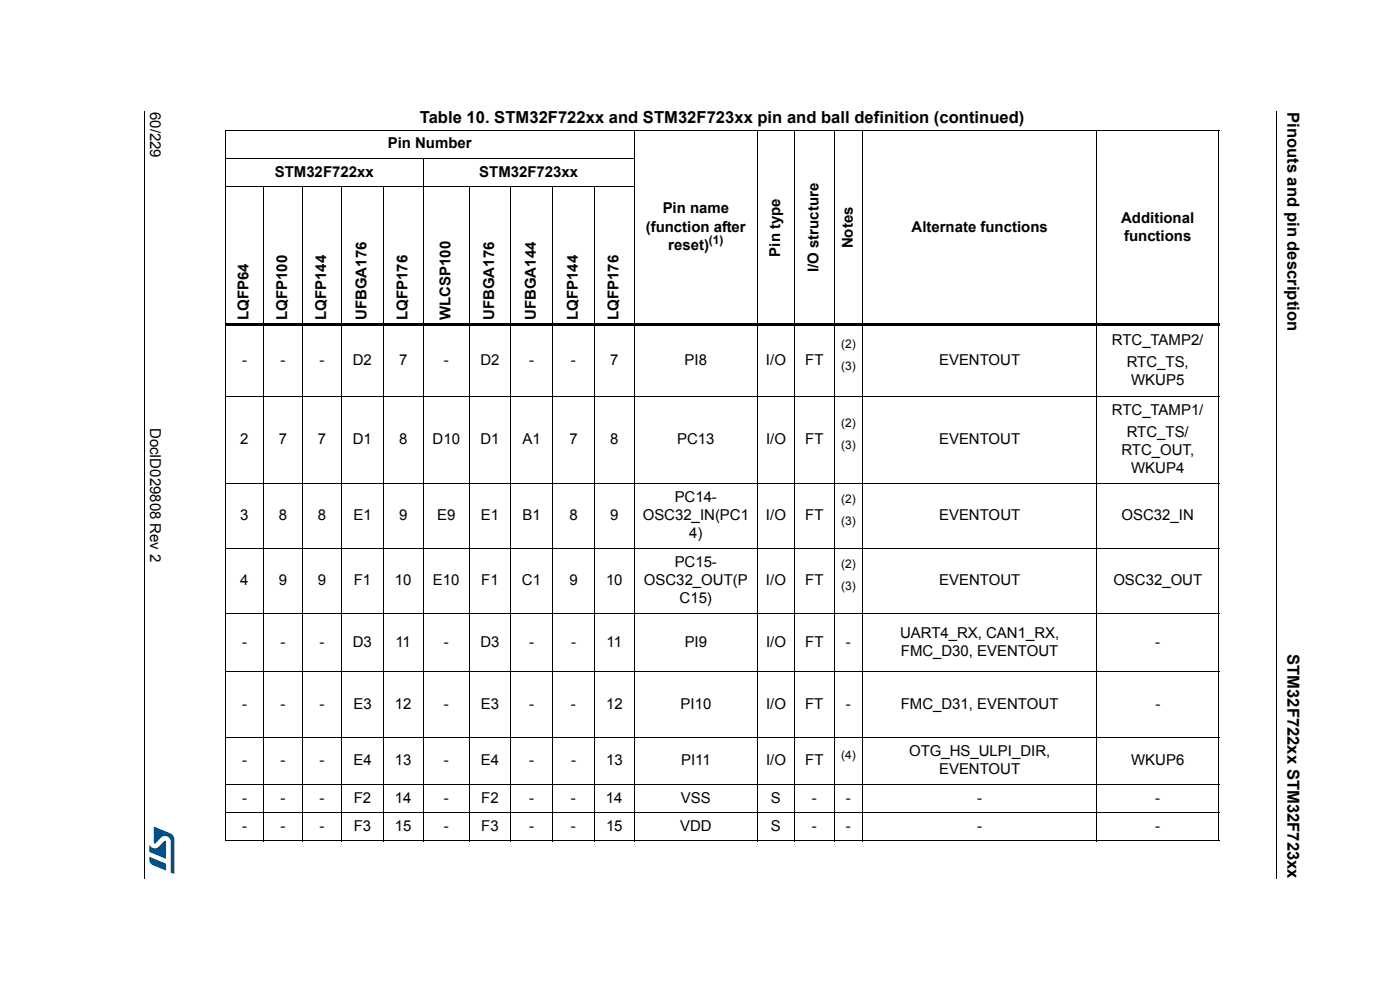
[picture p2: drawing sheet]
<svg xmlns="http://www.w3.org/2000/svg" width="297mm" height="210mm" viewBox="0 0 297 210" stroke-linecap="round" stroke-linejoin="round" font-family="sans-serif">
<path d="M30.6 23.6l.2 .1zM270.7 23.6l.1 .1z" fill="#000"/>
<path d="M30.7 23.7v162.6M270.7 23.7v162.6" fill="none" stroke="#000" stroke-width=".21"/>
<path d="M31.7 175.3h5.3v10h-5.3z" fill="#fff"/>
<g fill="#005189">
<path d="M32.7 175.3l3.5 1.4a1.35 1.35 0 0 1 .8 1.2l-.1 7.4-.7-.4v-6.4a1.31 1.31 0 0 0-1.1-1.2 1.31 1.31 0 0 0-1.4 .8l-.7 .7h-.3z"/>
<path d="M31.7 181.7l3.5 1.4v1.4l-1.6-.6a2.16 2.16 0 0 1-1.9-1.3z"/>
<path d="M31.7 179.1a1.43 1.43 0 0 0 1.7 .6l1.4-1.4h.4v3.7l-3.4-1.3z"/>
</g>
<g fill="none" stroke="#000" stroke-width=".21">
<path d="M47.7 27.6h211M47.7 33.6h87M47.7 39.6h87M47.8 27.7v150.5M55.9 39.5v138.9M64.1 39.5v138.9M72.5 39.5v138.9M81.3 39.5v138.9M89.8 33.5v144.9M99.6 39.5v138.9M108.3 39.5v138.9M117.3 39.5v138.9"/>
<path d="M126.1 39.5v138.9M134.6 27.5v150.9M160.7 27.5v150.9M168.6 27.5v150.9M177 27.5v150.9M183.1 27.5v150.9M232.7 27.5v150.9M258.6 27.7v150.5M47.7 84.1h211M47.7 102.5h211M47.7 116.2h211M47.7 130h211"/>
<path d="M47.7 142.5h211M47.7 156.4h211M47.7 166.3h211M47.7 172.3h211M47.7 178.3h211"/>
</g>
<path d="M47.7 68.6h211v.6h-211z" fill="#000"/>
<g font-size="3.5">
<text x="273.2" y="23.7" transform="rotate(90 273.2 23.7)">Pinouts and pin description</text>
<text x="89.1" y="26.1">Table 10. STM32F722xx and STM32F723xx pin and ball definition (continued)</text>
<text x="273.2" y="138.7" transform="rotate(90 273.2 138.7)">STM32F722xx STM32F723xx</text>
</g>
<g font-size="3.2">
<text x="31.9" y="23.7" transform="rotate(90 31.9 23.7)">60/229</text>
<text x="82.3" y="31.5">Pin Number</text>
<text x="58.3" y="37.5">STM32F722xx</text>
<text x="101.7" y="37.5">STM32F723xx</text>
<text x="140.6" y="45.2">Pin name</text>
<text x="237.9" y="47.2">Additional</text>
<text x="137" y="49.1">(function after</text>
<text x="141.8" y="53">reset)</text>
<text x="180.9" y="52.7" transform="rotate(-90 180.9 52.7)">Notes</text>
<text x="193.4" y="49.1">Alternate functions</text>
<text x="238.5" y="51.1">functions</text>
<text x="165.5" y="54.4" transform="rotate(-90 165.5 54.4)">Pin type</text>
<text x="173.7" y="57.7" transform="rotate(-90 173.7 57.7)">I/O structure</text>
<text x="52.7" y="67.8" transform="rotate(-90 52.7 67.8)">LQFP64</text>
<text x="60.9" y="67.8" transform="rotate(-90 60.9 67.8)">LQFP100</text>
<text x="69.2" y="67.8" transform="rotate(-90 69.2 67.8)">LQFP144</text>
<text x="77.8" y="67.8" transform="rotate(-90 77.8 67.8)">UFBGA176</text>
<text x="86.4" y="67.8" transform="rotate(-90 86.4 67.8)">LQFP176</text>
<text x="95.6" y="67.8" transform="rotate(-90 95.6 67.8)">WLCSP100</text>
<text x="104.8" y="67.8" transform="rotate(-90 104.8 67.8)">UFBGA176</text>
<text x="113.7" y="67.8" transform="rotate(-90 113.7 67.8)">UFBGA144</text>
<text x="122.6" y="67.8" transform="rotate(-90 122.6 67.8)">LQFP144</text>
<text x="131.2" y="67.8" transform="rotate(-90 131.2 67.8)">LQFP176</text>
<text x="51.4" y="77.4">-</text>
<text x="59.5" y="77.4">-</text>
<text x="67.8" y="77.4">-</text>
<text x="74.9" y="77.4">D2</text>
<text x="84.7" y="77.4">7</text>
<text x="94.2" y="77.4">-</text>
<text x="101.9" y="77.4">D2</text>
<text x="112.3" y="77.4">-</text>
<text x="121.1" y="77.4">-</text>
<text x="129.4" y="77.4">7</text>
<text x="145.3" y="77.4">PI8</text>
<text x="162.5" y="77.4">I/O</text>
<text x="170.8" y="77.4">FT</text>
<text x="199.2" y="77.4">EVENTOUT</text>
<text x="235.9" y="73.1">RTC_TAMP2/</text>
<text x="239.1" y="77.7">RTC_TS,</text>
<text x="240" y="81.6">WKUP5</text>
<text x="235.9" y="88">RTC_TAMP1/</text>
<text x="31.9" y="90.7" transform="rotate(90 31.9 90.7)">DocID029808 Rev 2</text>
<text x="51" y="94.2">2</text>
<text x="59.1" y="94.2">7</text>
<text x="67.4" y="94.2">7</text>
<text x="74.9" y="94.2">D1</text>
<text x="84.7" y="94.2">8</text>
<text x="91.8" y="94.2">D10</text>
<text x="101.9" y="94.2">D1</text>
<text x="110.9" y="94.2">A1</text>
<text x="120.8" y="94.2">7</text>
<text x="129.4" y="94.2">8</text>
<text x="143.7" y="94.2">PC13</text>
<text x="162.5" y="94.2">I/O</text>
<text x="170.8" y="94.2">FT</text>
<text x="199.2" y="94.2">EVENTOUT</text>
<text x="239.1" y="92.6">RTC_TS/</text>
<text x="237.9" y="96.5">RTC_OUT,</text>
<text x="240" y="100.4">WKUP4</text>
<text x="143.1" y="106.4">PC14-</text>
<text x="51" y="110.2">3</text>
<text x="59.1" y="110.2">8</text>
<text x="67.4" y="110.2">8</text>
<text x="75" y="110.2">E1</text>
<text x="84.7" y="110.2">9</text>
<text x="92.8" y="110.2">E9</text>
<text x="102" y="110.2">E1</text>
<text x="110.9" y="110.2">B1</text>
<text x="120.8" y="110.2">8</text>
<text x="129.4" y="110.2">9</text>
<text x="136.4" y="110.2">OSC32_IN(PC1</text>
<text x="162.5" y="110.2">I/O</text>
<text x="170.8" y="110.2">FT</text>
<text x="199.2" y="110.2">EVENTOUT</text>
<text x="238" y="110.2">OSC32_IN</text>
<text x="146.2" y="114.1">4)</text>
<text x="51" y="124">4</text>
<text x="59.1" y="124">9</text>
<text x="67.4" y="124">9</text>
<text x="75.1" y="124">F1</text>
<text x="83.8" y="124">10</text>
<text x="91.9" y="124">E10</text>
<text x="102.1" y="124">F1</text>
<text x="110.8" y="124">C1</text>
<text x="120.8" y="124">9</text>
<text x="128.6" y="124">10</text>
<text x="136.6" y="124">OSC32_OUT(P</text>
<text x="143.1" y="120.1">PC15-</text>
<text x="162.5" y="124">I/O</text>
<text x="170.8" y="124">FT</text>
<text x="199.2" y="124">EVENTOUT</text>
<text x="236.2" y="124">OSC32_OUT</text>
<text x="144.2" y="127.9">C15)</text>
<text x="51.4" y="137.1">-</text>
<text x="59.5" y="137.1">-</text>
<text x="67.8" y="137.1">-</text>
<text x="74.9" y="137.1">D3</text>
<text x="83.9" y="137.1">11</text>
<text x="94.2" y="137.1">-</text>
<text x="101.9" y="137.1">D3</text>
<text x="112.3" y="137.1">-</text>
<text x="121.2" y="137.1">-</text>
<text x="128.7" y="137.1">11</text>
<text x="145.3" y="137.1">PI9</text>
<text x="162.5" y="137.1">I/O</text>
<text x="170.8" y="137.1">FT</text>
<text x="179.5" y="137.1">-</text>
<text x="191" y="135.2">UART4_RX, CAN1_RX,</text>
<text x="245.1" y="137.1">-</text>
<text x="191.1" y="139">FMC_D30, EVENTOUT</text>
<text x="51.4" y="150.3">-</text>
<text x="59.5" y="150.3">-</text>
<text x="67.8" y="150.3">-</text>
<text x="75" y="150.3">E3</text>
<text x="83.8" y="150.3">12</text>
<text x="94.2" y="150.3">-</text>
<text x="102" y="150.3">E3</text>
<text x="112.3" y="150.3">-</text>
<text x="121.1" y="150.3">-</text>
<text x="128.6" y="150.3">12</text>
<text x="144.4" y="150.3">PI10</text>
<text x="162.5" y="150.3">I/O</text>
<text x="170.8" y="150.3">FT</text>
<text x="179.5" y="150.3">-</text>
<text x="191.1" y="150.3">FMC_D31, EVENTOUT</text>
<text x="245.1" y="150.3">-</text>
<text x="192.9" y="160.3">OTG_HS_ULPI_DIR,</text>
<text x="51.4" y="162.3">-</text>
<text x="59.5" y="162.3">-</text>
<text x="67.8" y="162.3">-</text>
<text x="75" y="162.3">E4</text>
<text x="83.8" y="162.3">13</text>
<text x="94.2" y="162.3">-</text>
<text x="102" y="162.3">E4</text>
<text x="112.3" y="162.3">-</text>
<text x="121.2" y="162.3">-</text>
<text x="128.6" y="162.3">13</text>
<text x="144.5" y="162.3">PI11</text>
<text x="162.5" y="162.3">I/O</text>
<text x="170.8" y="162.3">FT</text>
<text x="199.2" y="164.2">EVENTOUT</text>
<text x="240" y="162.3">WKUP6</text>
<text x="51.4" y="170.2">-</text>
<text x="59.5" y="170.2">-</text>
<text x="67.8" y="170.2">-</text>
<text x="75.1" y="170.2">F2</text>
<text x="83.8" y="170.2">14</text>
<text x="94.2" y="170.2">-</text>
<text x="102.1" y="170.2">F2</text>
<text x="112.2" y="170.2">-</text>
<text x="121.1" y="170.2">-</text>
<text x="128.6" y="170.2">14</text>
<text x="144.5" y="170.2">VSS</text>
<text x="163.6" y="170.2">S</text>
<text x="172.3" y="170.2">-</text>
<text x="179.5" y="170.2">-</text>
<text x="207.3" y="170.2">-</text>
<text x="245.1" y="170.2">-</text>
<text x="51.4" y="176.2">-</text>
<text x="59.5" y="176.2">-</text>
<text x="67.8" y="176.2">-</text>
<text x="75.1" y="176.2">F3</text>
<text x="83.8" y="176.2">15</text>
<text x="94.2" y="176.2">-</text>
<text x="102.1" y="176.2">F3</text>
<text x="112.3" y="176.2">-</text>
<text x="121.1" y="176.2">-</text>
<text x="128.6" y="176.2">15</text>
<text x="144.3" y="176.2">VDD</text>
<text x="163.6" y="176.2">S</text>
<text x="172.3" y="176.2">-</text>
<text x="179.5" y="176.2">-</text>
<text x="207.3" y="176.2">-</text>
<text x="245.1" y="176.2">-</text>
</g>
<g font-size="2.5">
<text x="150.4" y="51.7">(1)</text>
<text x="178.5" y="73.8">(2)</text>
<text x="178.5" y="78.4">(3)</text>
<text x="178.5" y="90.6">(2)</text>
<text x="178.5" y="95.2">(3)</text>
<text x="178.5" y="106.7">(2)</text>
<text x="178.5" y="111.3">(3)</text>
<text x="178.5" y="120.4">(2)</text>
<text x="178.5" y="125">(3)</text>
<text x="178.5" y="161">(4)</text>
</g>
</svg>
